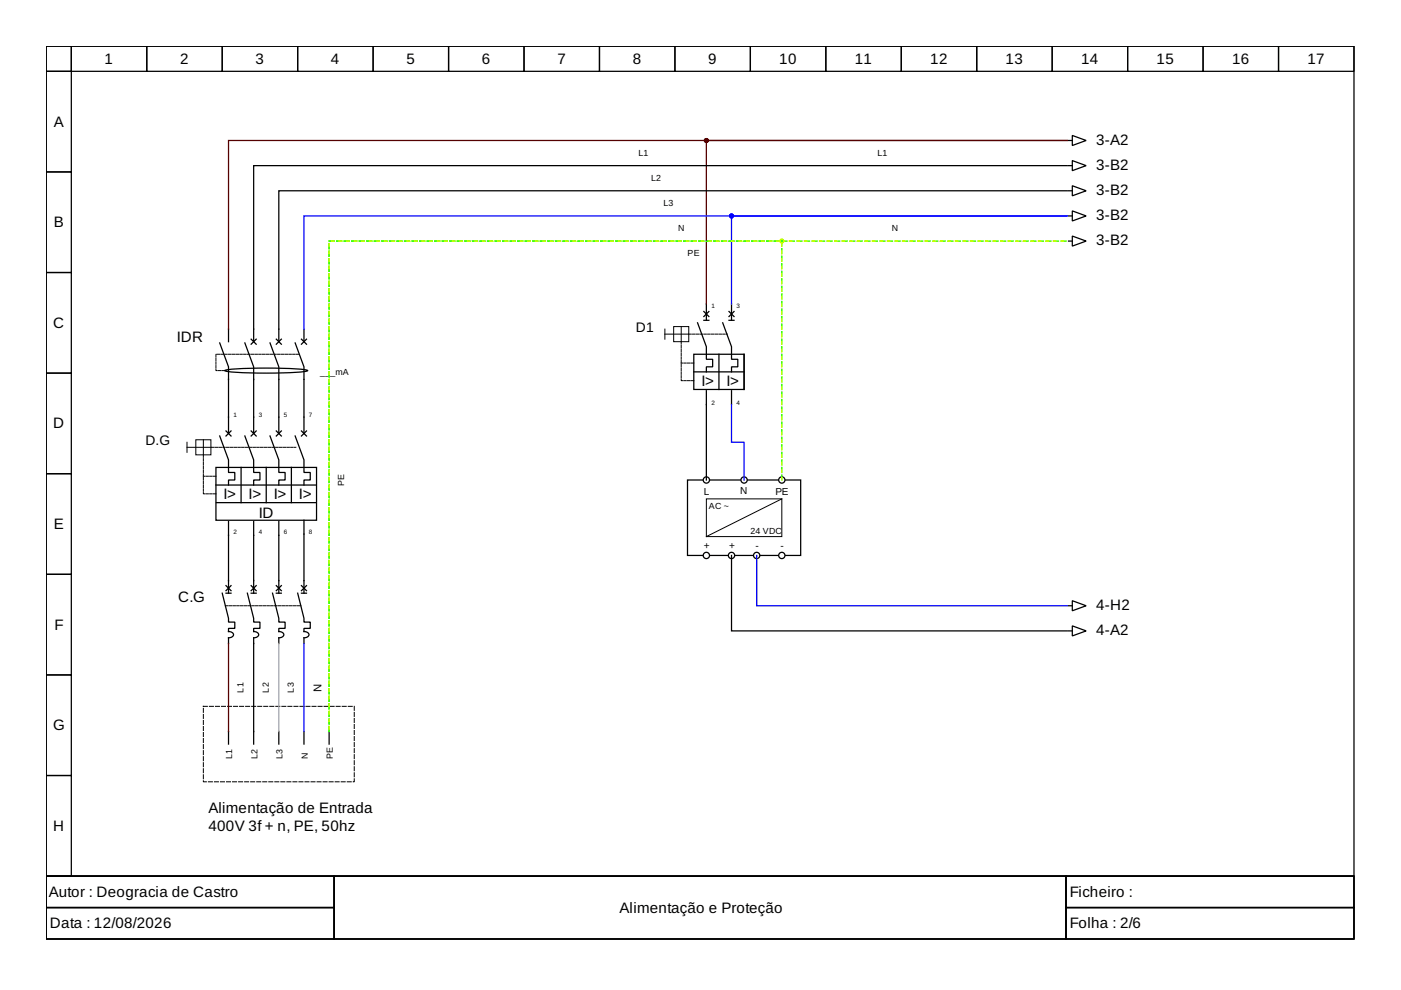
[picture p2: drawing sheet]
<svg xmlns="http://www.w3.org/2000/svg" width="297mm" height="210mm" viewBox="0 0 297 210" stroke-linecap="round" stroke-linejoin="round" font-family="sans-serif">
<g fill="none" stroke="#000" stroke-width=".27">
<path d="M9.8 9.8h277.3v176h-277.3zM9.8 9.8h5.3v5.3h-5.3zM9.8 15.1h5.3v21.4h-5.3zM15.1 9.8h16v5.3h-16zM31.1 9.8h16v5.3h-16zM47.1 9.8h16v5.3h-16zM63.1 9.8h16v5.3h-16zM79.1 9.8h16v5.3h-16zM95.1 9.8h16v5.3h-16zM111.1 9.8h16v5.3h-16zM127.1 9.8h16v5.3h-16zM143.1 9.8h16v5.3h-16z"/>
<path d="M159.1 9.8h16v5.3h-16zM175.1 9.8h16v5.3h-16zM191.1 9.8h16v5.3h-16zM207.1 9.8h16v5.3h-16zM223.1 9.8h16v5.3h-16zM239.1 9.8h16v5.3h-16zM255.1 9.8h16v5.3h-16zM271.1 9.8h16v5.3h-16zM9.8 36.5h5.3v21.3h-5.3zM226.5 29.8h.8M226.5 35.1h.8M227.3 28.7l3 1.1-3 1.1z"/>
<path d="M227.3 34.1l3 1-3 1.1zM227.3 39.4l3 1.1-3 1zM9.8 57.8h5.3v21.3h-5.3zM226.5 40.5h.8M226.5 45.8h.8M226.5 51.1h.8M227.3 44.7l3 1.1-3 1zM227.3 50l3 1.1-3 1.1zM9.8 79.1h5.3v21.3h-5.3zM46.6 72.7l1.8 5.1v2.6M47.6 78.6a53.1 53.1 0 0 1 11.6-.5 21.8 21.8 0 0 1 6 .5 53.1 53.1 0 0 1-11.5 .5 21.8 21.8 0 0 1-6.1-.5zM48.4 69.8v2.6"/>
<path d="M51.9 72.7l1.9 5.1v2.6M53.2 71.9l1.1 1.1M53.8 69.8v2.6M54.3 71.9l-1.1 1.1M57.2 72.7l1.9 5.1v2.6M58.6 71.9l1 1.1M59.1 69.8v2.6M59.6 71.9l-1 1.1M62.6 72.7l1.8 5.1v2.6M63.9 71.9l1.1 1.1M64.4 69.8v2.6M65 71.9l-1.1 1.1"/>
<path d="M147.1 75.1h10.7v7.5h-10.7zM147.1 78.8h10.7M147.9 68.4l1.9 5.1v2.7h1.3v1.6h-1.3v1M149.2 66l1.1 1.1M149.2 67.9h1.1M149.8 64.4v3.5M150.3 66l-1.1 1.1M152.4 75.1v7.5M153.2 68.4l1.9 5.1v2.7h1.3v1.6h-1.3v1M154.6 66l1 1.1M154.6 67.9h1M155.1 64.4v3.5"/>
<path d="M155.6 66l-1 1.1M157.8 75.1v7.5M45.8 99.1h21.3v11.2h-21.3zM46.6 92.4l1.8 5.1v2.7h1.4v1.6h-1.4v1M47.9 91.4l1.1 1M48.4 88.4v3.5M49 91.4l-1.1 1M51.1 99.1v7.5M51.9 92.4l1.9 5.1v2.7h1.3v1.6h-1.3v1M53.2 91.4l1.1 1M53.8 88.4v3.5M54.3 91.4l-1.1 1"/>
<path d="M56.4 99.1v7.5M57.2 92.4l1.9 5.1v2.7h1.3v1.6h-1.3v1M58.6 91.4l1 1M59.1 88.4v3.5M59.6 91.4l-1 1M61.8 99.1v7.5M62.6 92.4l1.8 5.1v2.7h1.4v1.6h-1.4v1M63.9 91.4l1.1 1M64.4 88.4v3.5M65 91.4l-1.1 1M149.8 82.8v3M155.1 82.8v3"/>
<path d="M9.8 100.4h5.3v21.4h-5.3zM45.8 102.8h21.2M45.9 106.6h21.1M48.4 110.6v2.9M53.8 110.6v2.9M59.1 110.6v2.9M64.4 110.3v2.9M145.8 101.8h24v16h-24zM9.8 121.8h5.3v21.3h-5.3zM47.1 125.8l1.3 5.3v.8h1.4v1.3h-1.4v.7a.8 .8 0 0 1 1 .9l-.5 .4h-.5v1.2M47.9 124.2l1.1 1M47.9 125.8h1.1"/>
<path d="M48.4 123.1v2.7M49 124.2l-1.1 1M52.4 125.8l1.4 5.3v.8h1.3v1.3h-1.3v.7a.8 .8 0 0 1 1 .9l-.6 .4h-.4v1.2M53.2 124.2l1.1 1M53.2 125.8h1.1M53.8 123.1v2.7M54.3 124.2l-1.1 1M57.8 125.8l1.3 5.3v.8h1.3v1.3h-1.3v.7a.8 .8 0 0 1 1 .9l-.6 .4h-.4v1.2M58.6 124.2l1 1M58.6 125.8h1M59.1 123.1v2.7M59.6 124.2l-1 1"/>
<path d="M63.1 125.8l1.3 5.3v.8h1.4v1.3h-1.4v.7a.8 .8 0 0 1 1 .9l-.5 .4h-.5v1.2M63.9 124.2l1.1 1M63.9 125.8h1.1M64.4 123.1v2.7M65 124.2l-1.1 1M226.5 128.4h.8M227.3 127.4l3 1-3 1.1zM9.8 143.1h5.3v21.3h-5.3zM48.4 155.1v2.7M53.8 155.1v2.7M59.1 155.1v2.7M64.4 155.1v2.7"/>
<path d="M69.8 155.1v2.7M9.8 164.4h5.3v21.4h-5.3zM9.8 185.8h277.3v13.3h-277.3zM9.8 185.8h61v6.6h-61zM9.8 192.4h61v6.7h-61zM70.8 185.8h155.2v13.3h-155.2zM226 185.8h61.1v6.6h-61.1zM226 192.4h61.1v6.7h-61.1z"/>
</g>
<path d="M43.1 149.8h32v16h-32z" fill="none" stroke="#000" stroke-width=".21" stroke-dasharray=".9 .4"/>
<path d="M63.4 75.1h-17.6v3.5h1.8M146 70.8h8.2M147.1 77h-2.7M44.8 94.8h17.9M147.1 80.7h-2.7v-8.3M45.8 104.7h-2.7v-8.3M45.8 101h-2.7M47.8 128.4h16" fill="none" stroke="#000" stroke-width=".21" stroke-dasharray=".5 .3"/>
<path d="M141 70.8h5M141 69.8v2.1M142.8 69.2h3.2v3.2h-3.2zM144.4 69.2v3.2M39.7 94.8h5M39.7 93.8v2.1M41.5 93.2h3.2v3.2h-3.2zM43.1 93.2v3.2" fill="none" stroke="#000" stroke-width=".21"/>
<g fill="#fff" stroke="#000" stroke-width=".27">
<circle cx="165.8" cy="101.8" r=".67"/>
<circle cx="157.8" cy="101.8" r=".67"/>
<circle cx="149.8" cy="117.8" r=".67"/>
<circle cx="165.8" cy="117.8" r=".67"/>
<circle cx="155.1" cy="117.8" r=".67"/>
<circle cx="160.4" cy="117.8" r=".67"/>
</g>
<path d="M149.8 105.8h16v8h-16zM165.8 105.8l-16 8" fill="none" stroke="#000" stroke-width=".21"/>
<circle cx="149.8" cy="101.8" r=".67" fill="#fff" stroke="#000" stroke-width=".27"/>
<g fill="none" stroke="#000" stroke-width=".27">
<path d="M226.3 35.1h-172.5v34.7M226.3 40.5h-167.2v29.3M48.4 80.4v8M53.8 80.4v8M59.1 80.4v8M64.4 80.4v8M149.8 85.8v16M48.4 113.5v9.6M53.8 113.5v9.6M59.1 113.5v9.6M64.4 113.2v9.9M155.1 117.8v16h71.2"/>
<path d="M53.8 136.4v18.7M226.5 133.8h.8M227.3 132.7l3 1.1-3 1z"/>
</g>
<path d="M149.8 64.4v-34.6h76.5h-177.9v40M48.4 136.4v18.7" fill="none" stroke="#500" stroke-width=".27"/>
<path d="M59.1 136.4v18.7" fill="none" stroke="#9aa4ab" stroke-width=".27"/>
<path d="M155.1 64.4v-18.6h71.2h-161.9v24M155.1 85.8v8h2.7v8M160.4 117.8v10.6h65.9M64.4 136.4v18.7" fill="none" stroke="#00f" stroke-width=".27"/>
<path d="M165.8 101.8v-50.7h-96v104M69.8 155.1v-104h156.5" fill="none" stroke="#0f0" stroke-width=".27" stroke-dasharray="1.1 .5"/>
<path d="M165.8 101.8v-50.7h-96v104M69.8 155.1v-104h156.5" fill="none" stroke="#ff0" stroke-width=".27" stroke-dasharray=".5 1.1"/>
<circle cx="149.8" cy="29.8" r=".4" fill="#500" stroke="#500" stroke-width=".27"/>
<circle cx="155.1" cy="45.8" r=".4" fill="#00f" stroke="#00f" stroke-width=".27"/>
<circle cx="165.8" cy="51.1" r=".4" fill="#0f0" stroke="#ff0" stroke-width=".27"/>
<g font-size="3.2">
<text x="22.2" y="13.5">1</text>
<text x="38.2" y="13.5">2</text>
<text x="54.2" y="13.5">3</text>
<text x="70.2" y="13.5">4</text>
<text x="86.2" y="13.5">5</text>
<text x="102.2" y="13.5">6</text>
<text x="118.2" y="13.5">7</text>
<text x="134.2" y="13.5">8</text>
<text x="150.2" y="13.5">9</text>
<text x="165.2" y="13.5">10</text>
<text x="181.2" y="13.5">11</text>
<text x="197.2" y="13.5">12</text>
<text x="213.2" y="13.5">13</text>
<text x="229.2" y="13.5">14</text>
<text x="245.2" y="13.5">15</text>
<text x="261.2" y="13.5">16</text>
<text x="277.2" y="13.5">17</text>
<text x="11.4" y="26.9">A</text>
<text x="232.4" y="30.7">3-A2</text>
<text x="232.4" y="36.1">3-B2</text>
<text x="232.4" y="41.4">3-B2</text>
<text x="232.4" y="46.7">3-B2</text>
<text x="11.4" y="48.2">B</text>
<text x="232.4" y="52">3-B2</text>
<text x="11.3" y="69.5">C</text>
<text x="37.5" y="72.6">IDR</text>
<text x="148.7" y="81.8">I&gt;</text>
<text x="154" y="81.8">I&gt;</text>
<text x="11.3" y="90.8">D</text>
<text x="47.4" y="105.8">I&gt;</text>
<text x="52.7" y="105.8">I&gt;</text>
<text x="58" y="105.8">I&gt;</text>
<text x="63.4" y="105.8">I&gt;</text>
<text x="11.4" y="112.2">E</text>
<text x="54.8" y="109.8">ID</text>
<text x="37.8" y="127.7">C.G</text>
<text x="232.4" y="129.4">4-H2</text>
<text x="11.5" y="133.5">F</text>
<text x="232.4" y="134.7">4-A2</text>
<text x="11.3" y="154.8">G</text>
<text x="44.2" y="172.4">Alimentação de Entrada</text>
<text x="11.3" y="176.2">H</text>
<text x="44.2" y="176.2">400V 3f + n, PE, 50hz</text>
<text x="10.3" y="190.2">Autor : Deogracia de Castro</text>
<text x="226.8" y="190.2">Ficheiro :</text>
<text x="10.6" y="196.8">Data : 12/08/2026</text>
<text x="131.4" y="193.5">Alimentação e Proteção</text>
<text x="226.8" y="196.8">Folha : 2/6</text>
</g>
<g font-size="2.9">
<text x="134.8" y="70.4">D1</text>
<text x="30.9" y="94.4">D.G</text>
</g>
<text font-size="2.4" x="68.2" y="146.7" transform="rotate(-90 68.2 146.7)">N</text>
<g font-size="2.1">
<text x="149.2" y="105">L</text>
<text x="157" y="104.7">N</text>
<text x="164.4" y="105">PE</text>
<text x="149.2" y="116.4">+</text>
<text x="154.6" y="116.4">+</text>
<text x="160.2" y="116.4">-</text>
<text x="165.5" y="116.4">-</text>
</g>
<g font-size="1.9">
<text x="135.4" y="33">L1</text>
<text x="186" y="33">L1</text>
<text x="138" y="38.3">L2</text>
<text x="140.7" y="43.6">L3</text>
<text x="143.8" y="49">N</text>
<text x="189.1" y="49">N</text>
<text x="145.8" y="54.3">PE</text>
<text x="67.9" y="79.5">__</text>
<text x="70" y="79.5">_mA</text>
<text x="73" y="103.1" transform="rotate(-90 73 103.1)">PE</text>
<text x="150.3" y="107.9">AC ~</text>
<text x="159.1" y="113.2">24 VDC</text>
<text x="51.6" y="146.8" transform="rotate(-90 51.6 146.8)">L1</text>
<text x="57" y="146.8" transform="rotate(-90 57 146.8)">L2</text>
<text x="62.3" y="146.8" transform="rotate(-90 62.3 146.8)">L3</text>
<text x="49.2" y="161" transform="rotate(-90 49.2 161)">L1</text>
<text x="54.6" y="161" transform="rotate(-90 54.6 161)">L2</text>
<text x="59.9" y="161" transform="rotate(-90 59.9 161)">L3</text>
<text x="65.2" y="161" transform="rotate(-90 65.2 161)">N</text>
<text x="70.6" y="161" transform="rotate(-90 70.6 161)">PE</text>
</g>
<g font-size="1.3">
<text x="150.8" y="65.2">1</text>
<text x="156.2" y="65.2">3</text>
<text x="49.5" y="88.4">1</text>
<text x="54.8" y="88.4">3</text>
<text x="60.2" y="88.4">5</text>
<text x="65.5" y="88.4">7</text>
<text x="150.8" y="85.8">2</text>
<text x="156.2" y="85.8">4</text>
<text x="49.5" y="113.2">2</text>
<text x="54.8" y="113.2">4</text>
<text x="60.2" y="113.2">6</text>
<text x="65.5" y="113.2">8</text>
</g>
</svg>
